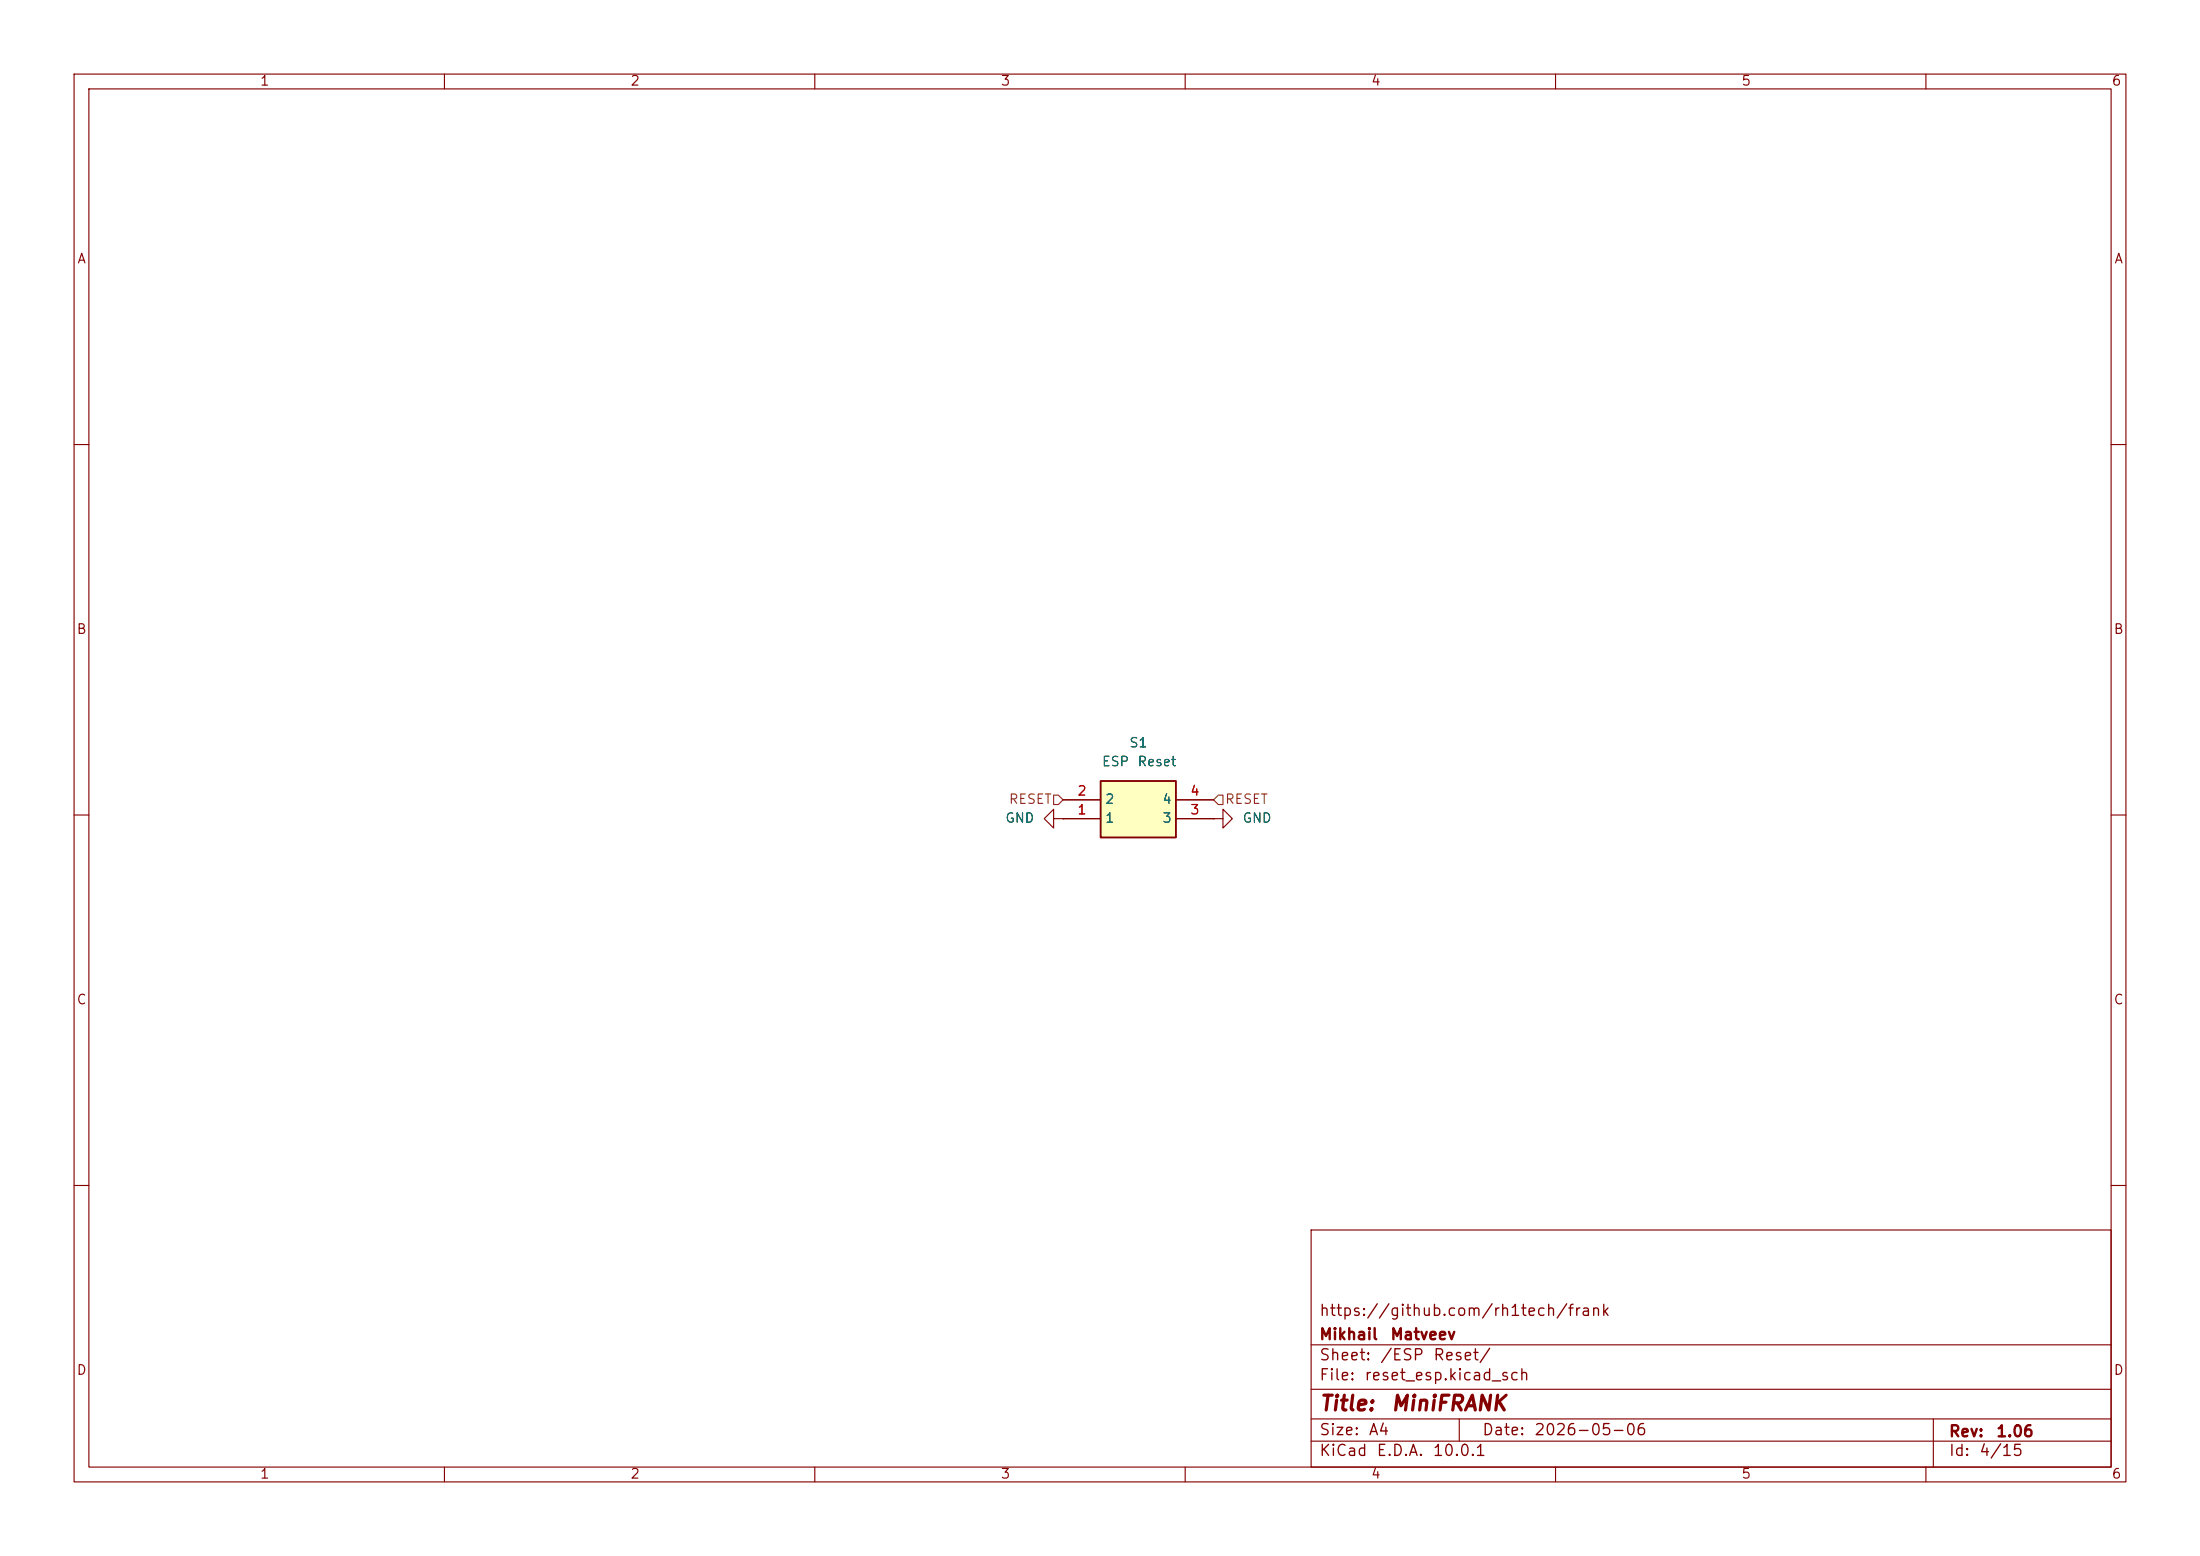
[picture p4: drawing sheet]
<svg xmlns="http://www.w3.org/2000/svg" width="297mm" height="210mm" viewBox="0 0 297 210" stroke-linecap="round" stroke-linejoin="round" font-family="sans-serif">
<g fill="none" stroke="#840000" stroke-width=".15">
<path d="M10 10h277v190h-277zM12 12h273v186h-273zM60 10v2M110 10v2M160 10v2M210 10v2M260 10v2M10 60h2M285 60h2M10 110h2M142.2 110.5v-1.3l-1.2 1.3 1.2 1.3v-1.3h1.3M143.5 110.5h.1"/>
<path d="M285 110h2M10 160h2M177 166h108v32h-108zM285 160h2M60 198v2M110 198v2M160 198v2M177 194.5h108M177 191.5h108M177 187.5h108M177 181.5h108M197 191.5v3"/>
<path d="M210 198v2M260 198v2M261 191.5v6.5"/>
</g>
<path d="M148.6 105.4h10.1v7.6h-10.1z" fill="#ffffc2"/>
<path d="M148.6 105.4h10.1v7.6h-10.1z" fill="none" stroke="#840000" stroke-width=".25"/>
<path d="M143.5 110.5h.1M143.5 110.5h5.1M143.5 108h5.1M158.7 110.5h5.1M158.7 108h5.1M163.8 110.5h1.3v-1.3l1.3 1.3-1.3 1.3v-1.3M163.8 110.5h.1" fill="none" stroke="#840000" stroke-width=".15"/>
<path d="M142.2 107.3h.7l.6 .7-.6 .6h-.7zM164.5 107.3h.6v1.3h-.6l-.7-.6z" fill="none" stroke="#725600" stroke-width=".15"/>
<g font-size="2" fill="#840000">
<text x="178" y="190.9">Title:</text>
<text x="187.7" y="190.9">MiniFRANK</text>
</g>
<g font-size="1.5" fill="#840000">
<text x="178" y="178">https://github.com/rh1tech/frank</text>
<text x="178" y="184">Sheet:</text>
<text x="178" y="181.2">Mikhail</text>
<text x="186.2" y="184">/ESP</text>
<text x="187.6" y="181.2">Matveev</text>
<text x="193.4" y="184">Reset/</text>
<text x="178" y="186.7">File:</text>
<text x="184.1" y="186.7">reset_esp.kicad_sch</text>
<text x="178" y="196.9">KiCad</text>
<text x="178" y="194.1">Size:</text>
<text x="184.7" y="194.1">A4</text>
<text x="185.7" y="196.9">E.D.A.</text>
<text x="193.3" y="196.9">10.0.1</text>
<text x="200" y="194.1">Date:</text>
<text x="207" y="194.1">2026-05-06</text>
<text x="263" y="194.3">Rev:</text>
<text x="263" y="196.9">Id:</text>
<text x="267.1" y="196.9">4/15</text>
<text x="269.4" y="194.3">1.06</text>
</g>
<g font-size="1.3" fill="#840000">
<text x="35" y="11.9">1</text>
<text x="85" y="11.9">2</text>
<text x="135" y="11.9">3</text>
<text x="185" y="11.9">4</text>
<text x="235" y="11.9">5</text>
<text x="285" y="11.9">6</text>
<text x="10.3" y="35.9">A</text>
<text x="285.3" y="35.9">A</text>
<text x="10.3" y="85.9">B</text>
<text x="285.3" y="85.9">B</text>
<text x="10.3" y="135.9">C</text>
<text x="285.3" y="135.9">C</text>
<text x="10.3" y="185.9">D</text>
<text x="285.3" y="185.9">D</text>
<text x="35" y="199.9">1</text>
<text x="85" y="199.9">2</text>
<text x="135" y="199.9">3</text>
<text x="185" y="199.9">4</text>
<text x="235" y="199.9">5</text>
<text x="285" y="199.9">6</text>
</g>
<g font-size="1.3" fill="#006464">
<text x="152.4" y="101.2">S1</text>
<text x="148.7" y="103.7">ESP</text>
<text x="153.5" y="103.7">Reset</text>
<text x="135.6" y="111.4">GND</text>
<text x="149.1" y="111.4">1</text>
<text x="149.1" y="108.8">2</text>
<text x="156.8" y="111.4">3</text>
<text x="156.8" y="108.8">4</text>
<text x="167.6" y="111.4">GND</text>
</g>
<g font-size="1.3" fill="#a90000">
<text x="145.3" y="107.7">2</text>
<text x="160.6" y="107.7">4</text>
<text x="145.3" y="110.2">1</text>
<text x="160.6" y="110.2">3</text>
</g>
<g font-size="1.3" fill="#725600">
<text x="136.1" y="108.8">RESET</text>
<text x="165.3" y="108.8">RESET</text>
</g>
</svg>
